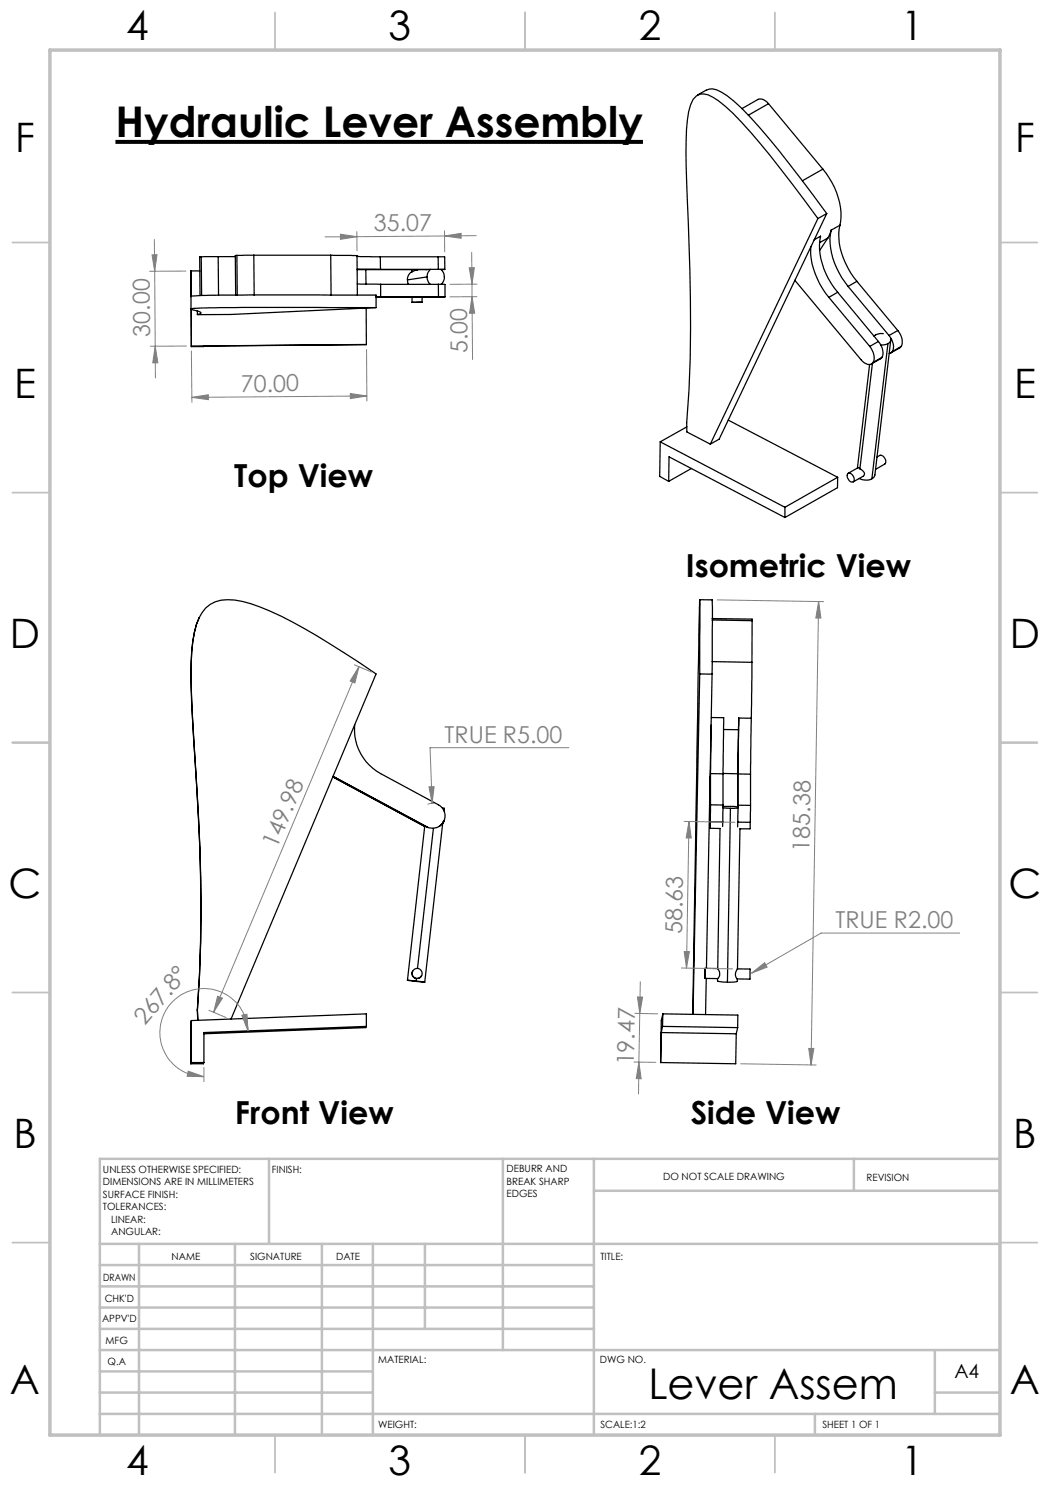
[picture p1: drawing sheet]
<svg xmlns="http://www.w3.org/2000/svg" width="210mm" height="297mm" viewBox="0 0 210 297" stroke-linecap="round" stroke-linejoin="round" font-family="sans-serif">
<g fill="none" stroke="#000" stroke-width=".25">
<path d="M141.3 18.1a2.84 2.84 0 0 1 3 .3 25.9 25.9 0 0 1 5.8 5.1l5.7 6.7 9.5 12.5M141.3 18l-1.8 1M153.7 20.7l-.7-.6a1.44 1.44 0 0 0-1.4-.2l-3.2 1.8M153.7 20.7l10.9 13.1M153.7 20.7l-4 2.3M164.6 33.8a14 14 0 0 1 3.4 11.2M164.6 33.8l-4.1 2.4M38.2 54.2v5.1M38.2 54.2h1.8M38.2 54.2v.1M40.3 51.4h-.4l.1 7.7M40.3 51.4v7.7"/>
<path d="M43.6 51.3l-3.3 .1M43.6 51.3h3.5M43.6 51.3l.1 7.8M47.4 51.1h-.3v7.9M47.4 51.1v7.9M50.8 51l-3.4 .1M50.8 51v8.1M50.8 51h15.3M66.1 51l5.3 .1 .1 7.9M66.1 51l.1 8.1M71.4 51.3l4.7 .1M71.4 56.8l4.7 .1"/>
<path d="M71.4 53.8l4.7 .1M71.4 53.9h14.2M73.2 53.9v2.9M75.2 59.3h.9M76.1 51.4h11.5M76.1 51.4v2.5M76.1 53.9h11.6M76.1 59.3l11.6 .1M76.1 56.9v2.4M76.1 56.9h11.6M81.5 56l.2 .9M82.4 54.3l-.7 .7-.2 1"/>
<path d="M82.4 53.9v.5l1.1-.5M82.4 59.4v1.1M84.4 59.4v1.1M85.4 55.4l.3 1 .3 .5M85.4 55.4l-3.9 .6M86.1 53.9l-.2 .2a1.69 1.69 0 0 0-.5 1.3M87.6 51.4h1.3l.1 2.5M87.6 51.4l.1 2.5M87.7 53.9h1.3h-.8M87.7 56.9h1.3v2.5M87.7 56.9v2.5M87.7 59.4h1.3h-13.8"/>
<path d="M88.2 53.9a2.05 2.05 0 0 1 0 3M159 56.1l13.2 15.8 .7 .7a1.17 1.17 0 0 0 1.7-.1M162.2 49.3a14.7 14.7 0 0 0 3.6 10.2M162.8 48l1.3-.8a13.3 13.3 0 0 0 2.8 10.4l.6 .9M163.6 43.7a186.6 186.6 0 0 0-17-21.1 16.3 16.3 0 0 0-5-3.6 2.5 2.5 0 0 0-3.5 2 39.7 39.7 0 0 0-.9 12.2 743.9 743.9 0 0 1 .8 38.5l-.2 6.4-.5 6.5 .1 1.8 4.7 2.4M163.6 43.7l-21.5 45.1M165.3 42.7l-1.7 1M165.3 42.7l-21.5 45.1-1.7 1M165.6 47.6l-1.7 2.5M165.6 47.6l-1.7 .9M165.8 59.5l8.2 9.8M166.2 46l-.6 1.6"/>
<path d="M166.2 46a13.3 13.3 0 0 0 2.8 10.4l.6 .9M167.5 58.5l-1.7 1M167.5 58.5l8.2 9.8M168 45a12.8 12.8 0 0 0 2.1 9.5l1.3 1.8M168 45l-1.8 1M169.6 57.3l8.2 9.8M171.4 56.3l-1.8 1M171.4 56.3l8.2 9.8M38.2 61.8l.1 7.5M39.5 62.2v.7M40.8 69.2v.1h-2.5M73.2 61.6l.1 7.3"/>
<path d="M73.3 68.9l-35 .3v.1M73.3 68.9h.1M75.2 61.5h-26.7l-8.1 .1-2.2 .2 1.5 .5 .5 .3-.7 .3M75.2 61.5v-2.5h-31l-6 .3v2.5M75.2 61.5l-29.1 1.4h-6.6M82.4 60.5h2zM173.9 72.9l-2.4 20.7M174 69.3a3.2 3.2 0 0 1 .6 3.2M174.5 72.7l-2.5 21.1M175.7 68.3a3.1 3.1 0 0 1 .7 3.2M175.7 68.3l-1.7 1M176.4 71.5l-2.1 1.3"/>
<path d="M176.4 71.5l-1.8 1M176.7 66.7l-1.3 .1-.6 .4M177.6 68.7l-1.4 .3M177.6 68.7l-3.2 27M177.8 67.1a2.99 2.99 0 0 1 .7 3.2M178.2 67.8l-.2 .6-.4 .3M178.2 68l-3.2 27-.2 .4-.4 .3M178.5 70.3l-.7 .4M179.6 66.1a2.95 2.95 0 0 1 .6 3.2M179.6 66.1l-1.8 1M180.2 69.3l-.3 .3-1.7 1M180.2 69.3l-1.7 1"/>
<path d="M132 88.4l25 13.1M132 88.4l-.1 6.9 1.8 1M133.7 96.3l.1-4.9 23.2 12.1M137.4 85.4l-5.4 3M138.3 93.7l-4.6 2.6M145.7 84l21.8 11.5M167.5 95.5l-10.5 6M167.5 95.5v2l-10.5 6M169.7 94.6a1.17 1.17 0 0 1 1 1.7 1.11 1.11 0 0 1-1.1-.5 1.11 1.11 0 0 1 .1-1.2zM171.8 95.7a2.84 2.84 0 0 0 2.6 0M172 93.8a.9 .9 0 0 1 .8 .5 .9 .9 0 0 1-.2 1l-2 1.1M172 93.8l-.3-.3-2 1.1"/>
<path d="M175.4 91.4l.6-.3a1.15 1.15 0 0 1 1 1.7l-1.9 1.1M139.9 119.9l2.6 .1-.1 14.8M157 101.5v2M39.8 123.6a22.5 22.5 0 0 0-1.6 8.9 335.3 335.3 0 0 0 1.2 25.9 335.9 335.9 0 0 1 .1 43.6M139.9 134.8v-14.9l-1.4 83M139.9 134.8h2.5M139.9 134.8l-1.3 68.1M142.4 123.7l8 .1v.3M142.4 134.8l-1.1 58.9M142.4 132.3l8 .2M142.4 124l8 .1M150.4 132.5l-.2 11.1"/>
<path d="M150.4 124.1v8.4M66.6 155.4l18.3 9.9M66.6 155.3l18.7 10M70.9 145a10 10 0 0 0 5.2 9.7l11.6 6.3a2.53 2.53 0 0 1 1 3.4M142 155.3v10.3l.1-1.2M142.1 154.7v6.3M142.1 154.7l2.5 .1M142.2 145l-.1 9.7M142.3 143.5h2.4l-.1 11.3M144.6 154.8v6.2M144.6 154.7l2.9 .1M144.7 145.9h3"/>
<path d="M147.5 154.8v6.6M147.6 154.8v6.2M147.6 154.8h2.5M147.7 145.9l-.2 8.9M147.7 143.6v2.3M147.7 143.6l-.1 11.2M147.7 143.6h2.5M150.1 154.8v6.3M150.2 143.6l-.1 11.2M84.9 165.2l-3.4 30.8M85.3 165.3l.3 .2M86.7 165.7l-3.2 28"/>
<path d="M88.5 161.6h.4l-.1 .6M88.5 164.6l-3.6 31.8M88.7 164.4v.1M88.7 164.4a2.5 2.5 0 0 1-3.4 .9M88.7 164.4l-.9 .9M88.8 164.2l-.3 .4 .2-.1M142 165.7h2l-.5 28a1.39 1.39 0 0 1 0 2M142.1 164.4h2.5M142.1 161v3.4M142.1 161h2.5M144.6 164.4l-.1 .9M144.6 161v3.4"/>
<path d="M144.6 161.6l1.5 .1M144.6 161.3l3 .1M146.1 161.7l-.6 34.7M147.6 164.4l-.1 1M147.6 164.4l2.4 .1M147.6 161v3.4M147.6 161.6l-1.5 .1M147.6 161l2.5 .1M150 164.5v1.3h-2l-.5 28a1.52 1.52 0 0 0 0 2M150.1 161.1l-.1 3.4M81.5 196l1.7 .2M81.5 196l3.4 .4"/>
<path d="M82.5 194.2a1 1 0 0 0 .8 1.5M83.2 196.2l1.7 .2M83.3 195.7l-.1 .5M84.3 195.1v.1a.93 .93 0 0 1-1 .5M141 195.7h2.5M141 193.7v2zM141 193.7h2.5M141.3 195.7l-.2 7.2M143.5 195.7l.1 .5 1.9 .2M147.5 195.8l-.1 .5-1.9 .1M147.5 193.8h2.5v2h-2.5M38.3 204.1v8.4"/>
<path d="M38.3 204.1l35-1.3v2.5M38.3 204.1l-.1 .3v8.4M38.3 212.5h2.5M38.3 212.5l-.1 .3M39.5 202a345.9 345.9 0 0 0-.6-51.5l-.7-13.1a39.1 39.1 0 0 1 1.1-12.5 6.3 6.3 0 0 1 7.7-4.9 37.5 37.5 0 0 1 11.5 4.4l7.6 4.4 9.1 6-29 69M39.5 202h.1M39.5 202l.1 2.1M39.5 202v2.1M40.8 212.5l-.1 .3h-2.5M73.3 205.3l-32.5 1.2v6M73.3 205.3l-.1 .2-32.4 1.3M132.3 206.5l14.9 .3"/>
<path d="M132.3 206.5l-.1 6M132.5 205.3l15 .2M132.5 205.3l-.2 1.2M132.6 202.8l-.3 1.3-.1 8.4M132.6 202.8l-.1 2.5M132.6 202.8l15 .2-.1 2.5M147.2 206.8l-.1 6-14.9-.3M147.5 205.5l-.3 1.3"/>
<circle cx="83.4" cy="194.7" r="1.01"/>
</g>
<path d="M23.1 28.4h105.5" fill="none" stroke="#000" stroke-width=".79" stroke-linecap="butt"/>
<g fill="none" stroke="#808080" stroke-width=".2">
<path d="M30.4 51l1-.1-.5 3.4zM30.9 47.9v6.4M30.9 54.3l.2 21.3M37.2 54.2l-7.3 .1M68.1 46.8l3.3 .5-3.3 .6zM71.4 46.3v3.9M71.4 47.3l-6.4 .1M88.9 46.2v4.2M88.9 47.2l3.3-.5v1zM93.8 53.5h1.1l-.5 3.3zM94.3 50.5l.1 6.3M94.4 59.3l.5 3.3h-1z"/>
<path d="M94.4 59.3l.1 12.6M94.4 56.8v2.5M95.2 47.1l-23.8 .2M95.4 59.3l-5.4 .1M95.4 56.8l-5.4 .1M31 69.2l.6 3.4h-1zM37.3 69.2h-7.2M38.3 70.2l.1 10.3M38.4 79.5l3.3-.6v1zM70.1 78.7l3.3 .5-3.3 .5zM73.3 69.9l.1 10.3M73.4 79.2l-35 .3"/>
<path d="M143.4 120l21.3 .3M70.9 133l3.4 1.4M71.8 133.3l-.8 3.3-1-.4zM71.8 133.3l-29.1 69.2M163.7 120.3l.5 3.3h-1zM163.7 120.3l-1.5 92.7M85.8 157.4l1-.1-.4 3.4zM113.8 149.5h-27.8l.4 11.2M86.8 160.7h-.5l-.8 .2M136.8 164.3l10.2 .2M137.8 164.3l-.5 29.3M137.8 164.3l.5 3.3h-1.1z"/>
<path d="M43.5 199.2l1 .4-1.8 2.9zM127.5 199.4h1l-.5 3.3zM128.1 196.4l-.3 16M136.3 193.6l10.2 .2M136.8 190.3h1.1l-.6 3.3zM150.3 194.6l2.6-2.1 .5 .9zM191.9 186.6h-27.7l-13.9 8M37.6 214.2l3.2 1.1h-3.4zM40.8 213.5v2.8M41.8 202.1l3.4 1.4M48.4 203.1l1-.3 .2 3.4zM49.6 206.2a8.8 8.8 0 0 0-9-8.5 8.8 8.8 0 0 0-8.6 8.9 8.8 8.8 0 0 0 8.8 8.7"/>
<path d="M126.8 212.4l4.4 .1M127 202.7l4.6 .1M127.8 212.4l-.1 6.4M127.8 212.4l.4 3.4-1-.1zM148.1 212.8l15.1 .2M161.7 209.7h1.1l-.6 3.3z"/>
</g>
<g fill="none" stroke="#c0c0c0" stroke-width=".35">
<path d="M55 2.5v7.5M105 2.5v7.5M155 2.5v7.5M2.5 48.5h7.5M200 48.5h7.5M2.5 98.5h7.5M200 98.5h7.5M2.5 148.5h7.5M200 148.5h7.5M2.5 198.5h7.5M200 198.5h7.5M2.5 248.5h7.5"/>
<path d="M200 248.5h7.5M55 287v7.5M105 287v7.5M155 287v7.5"/>
</g>
<g fill="none" stroke="#c0c0c0" stroke-width=".5">
<path d="M53.8 231.8v17M100.6 231.8v38.2M118.8 231.8v55.2M118.8 238.2h81.2M170.8 231.8v6.4M200 231.8h-180v55.2M20 248.8h180M20 257.3h98.8M20 253h98.8M27.8 248.8v38.2M47 248.8v38.2M64.4 248.8v38.2"/>
<path d="M74.6 248.8v38.2M85 248.8v17M20 265.8h98.8M20 261.5h98.8M20 278.5h54.6M20 274.3h54.6M20 270h180M187 278.5h13M187 270v12.8M20 282.8h180M163 282.8v4.2"/>
</g>
<path d="M10 10h190v277h-190z" fill="none" stroke="#c0c0c0" stroke-width=".7"/>
<g fill="#808080">
<path d="M85.8 157.4l.6 3.3 .4-3.4zM150.3 194.6l3.1-1.2-.5-.9z"/>
<path d="M68.1 46.8l3.3 .5-3.3 .6zM88.9 47.2l3.3-.5v1z"/>
<path d="M70.1 78.7l3.3 .5-3.3 .5zM38.4 79.5l3.3-.6v1z"/>
<path d="M37.6 214.2l3.2 1.1h-3.4zM48.4 203.1l1-.3 .2 3.4z"/>
<path d="M43.5 199.2l1 .4-1.8 2.9zM71.8 133.3l-.8 3.3-1-.4z"/>
<path d="M136.8 190.3h1.1l-.6 3.3zM137.8 164.3l.5 3.3h-1.1z"/>
<path d="M127.8 212.4l.4 3.4-1-.1zM127.5 199.4h1l-.5 3.3z"/>
<path d="M163.7 120.3l.5 3.3h-1zM161.7 209.7h1.1l-.6 3.3z"/>
<path d="M94.4 59.3l.5 3.3h-1zM93.8 53.5h1.1l-.5 3.3z"/>
<path d="M31 69.2l.6 3.4h-1zM30.4 51l1-.1-.5 3.4z"/>
</g>
<g font-size="8.5">
<text x="23.1" y="27.5">Hydraulic Lever Assembly</text>
<text x="129.7" y="279.7">Lever Assem</text>
</g>
<g font-size="8.1">
<text x="25.2" y="8">4</text>
<text x="77.7" y="8">3</text>
<text x="127.7" y="8">2</text>
<text x="180.2" y="8">1</text>
<text x="3" y="30.4">F</text>
<text x="203" y="30.4">F</text>
<text x="2.8" y="79.6">E</text>
<text x="202.8" y="79.6">E</text>
<text x="2" y="129.6">D</text>
<text x="202" y="129.6">D</text>
<text x="1.7" y="179.6">C</text>
<text x="201.7" y="179.6">C</text>
<text x="2.7" y="229.6">B</text>
<text x="202.7" y="229.6">B</text>
<text x="2" y="278.9">A</text>
<text x="202" y="278.9">A</text>
<text x="25.2" y="295">4</text>
<text x="77.7" y="295">3</text>
<text x="127.7" y="295">2</text>
<text x="180.2" y="295">1</text>
</g>
<g font-size="6.3">
<text x="46.9" y="97.4">Top View</text>
<text x="137.2" y="115.4">Isometric View</text>
<text x="47" y="224.7">Front View</text>
<text x="138.2" y="224.7">Side View</text>
</g>
<g font-size="4.7" fill="#808080">
<text x="74.8" y="46.3">35.07</text>
<text x="30" y="67.3" transform="rotate(-90 30 67.3)">30.00</text>
<text x="93.5" y="70.6" transform="rotate(-90 93.5 70.6)">5.00</text>
<text x="48.2" y="78.4">70.00</text>
<text x="88.9" y="148.5">TRUE R5.00</text>
<text x="55.4" y="169.8" transform="rotate(-67 55.4 169.8)">149.98</text>
<text x="161.9" y="170.3" transform="rotate(-89 161.9 170.3)">185.38</text>
<text x="167.1" y="185.6">TRUE R2.00</text>
<text x="136.4" y="186.8" transform="rotate(-89 136.4 186.8)">58.63</text>
<text x="28.9" y="205.3" transform="rotate(-50 28.9 205.3)">267.8°</text>
<text x="126.8" y="213.1" transform="rotate(-89 126.8 213.1)">19.47</text>
</g>
<text font-size="3.9" x="190.9" y="275.5">A4</text>
<g font-size="2">
<text x="20.6" y="234.6">UNLESS OTHERWISE SPECIFIED:</text>
<text x="20.6" y="237.1">DIMENSIONS ARE IN MILLIMETERS</text>
<text x="20.6" y="239.6">SURFACE FINISH:</text>
<text x="54.4" y="234.6">FINISH:</text>
<text x="101.3" y="234.5">DEBURR AND</text>
<text x="101.3" y="237">BREAK SHARP</text>
<text x="101.3" y="239.5">EDGES</text>
<text x="132.6" y="236">DO NOT SCALE DRAWING</text>
<text x="173.3" y="236.2">REVISION</text>
<text x="20.6" y="242.1">TOLERANCES:</text>
<text x="22.2" y="244.6">LINEAR:</text>
<text x="22.2" y="247.1">ANGULAR:</text>
<text x="34.3" y="252">NAME</text>
<text x="50" y="251.9">SIGNATURE</text>
<text x="67.2" y="251.9">DATE</text>
<text x="120.1" y="251.9">TITLE:</text>
<text x="20.6" y="256.1">DRAWN</text>
<text x="20.9" y="260.3">CHK'D</text>
<text x="20.4" y="264.4">APPV'D</text>
<text x="21.1" y="268.8">MFG</text>
<text x="21.5" y="273">Q.A</text>
<text x="75.6" y="272.5">MATERIAL:</text>
<text x="120" y="272.5">DWG NO.</text>
<text x="75.6" y="285.5">WEIGHT:</text>
<text x="120.1" y="285.6">SCALE:1:2</text>
<text x="164.5" y="285.6">SHEET 1 OF 1</text>
</g>
</svg>
